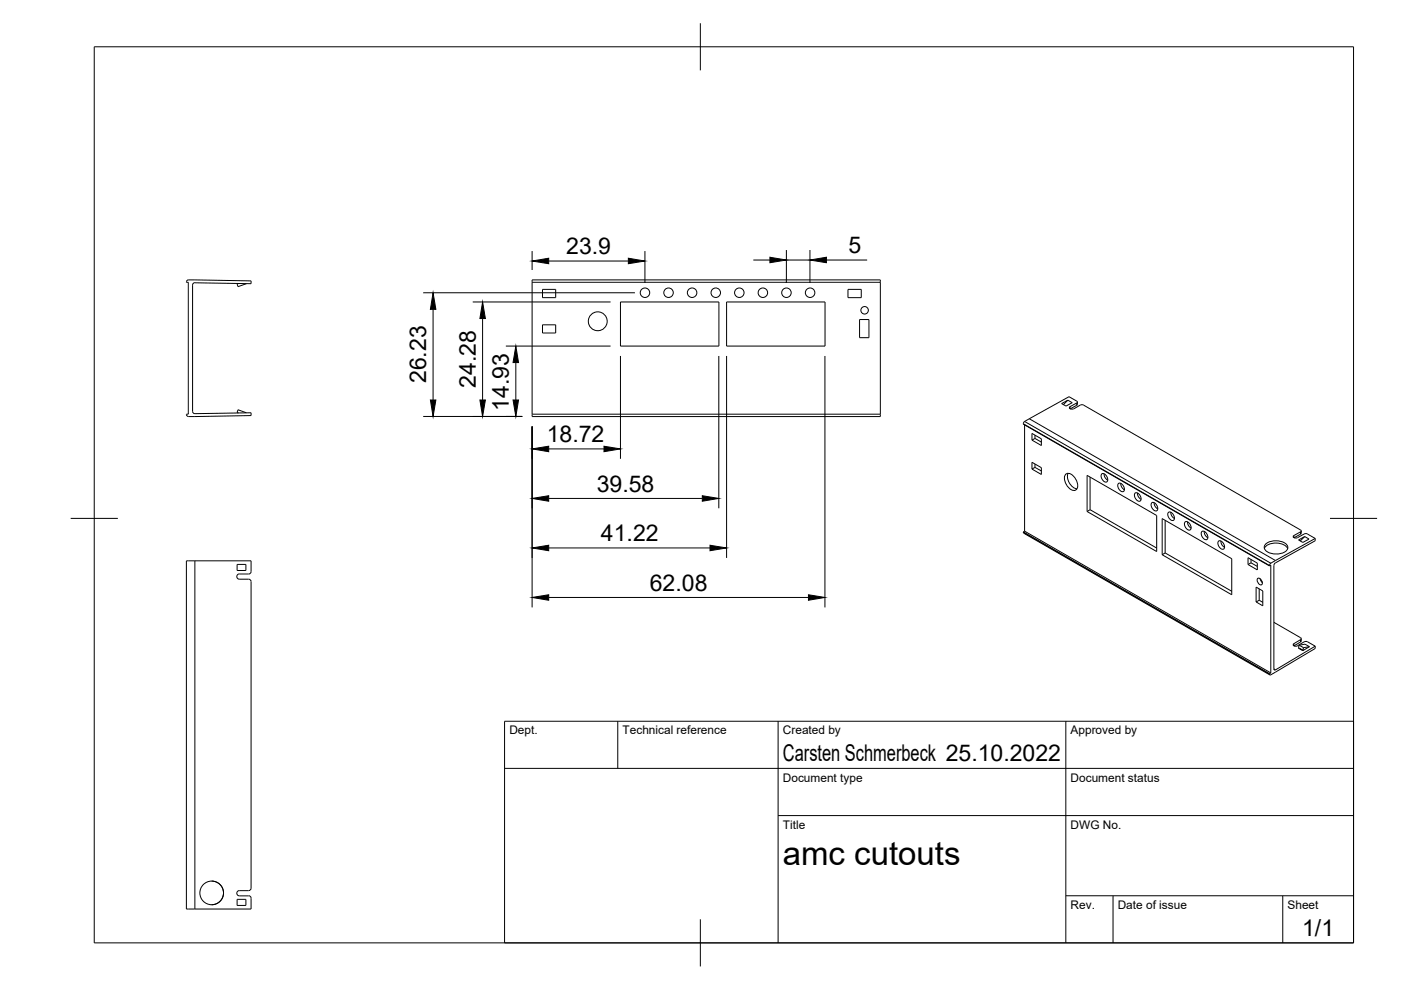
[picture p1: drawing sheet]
<svg xmlns="http://www.w3.org/2000/svg" width="297mm" height="210mm" viewBox="0 0 297 210" stroke-linecap="round" stroke-linejoin="round" font-family="sans-serif">
<!-- layer: Visible -->
<g fill="none" stroke="#000" stroke-width=".21">
<path d="M112.8 59.3h73.8v29h-73.8zM112.8 59.9h73.8M50.6 60.1l-.3 .1 .2 .6 1.7-.7M115 61.4h2.8v1.7h-2.8zM115 68.9h2.8v1.7h-2.8zM131.6 64h20.8v9.4h-20.8zM154.1 64h20.8v9.4h-20.8zM179.8 61.4h2.8v1.7h-2.8zM182.2 67.7h2v3.9h-2zM40.8 87.2l.2 .4 .3 .1 11.9-.2v.6l-11.9 .2h-1.4l-.3-.2-.1-.3h.4v-27.9h-.4l.1-.4 .3-.2h1.4l11.9 .3v.5l-11.9-.1-.4 .2-.1 27M52.2 87.5l-1.7-.6-.2 .6 .3 .1M112.8 87.8h73.8"/>
<path d="M217.2 90.1v22.5M217.2 89.3l-.2 .6 52.2 30.1M218.2 88.8l52.2 30M218.2 88.8l-1 .6M218.8 91.9l2 1.1v1.5l-2-1.2zM218.8 98l2 1.2v1.4l-2-1.1zM219.4 92.3v.7M219.4 98.4v.7M219.4 93l1.4 .7M219.4 99.1l1.4 .8M219.4 99.1l-.6 .4M219.4 93l-.6 .3"/>
<path d="M225.1 85.6l1.3-.7 .9 .5-1.3 .7zM226.4 84.9l-.9 .9M227.6 86.7h-.5h-.2l-.2-.3 1.6-1 .1-.2-1.7-1.1-8.5 4.7M228.4 85.7l-1.5 1M228.4 85.3v.4M229 85.9l-1.4 .8M229.1 85.9h.7M229.8 85.9l46.1 26.6-.2 .3-1.4 .8M41.3 118.9v73.8M50.3 119.7h1.8v1.3h-1.8zM217 112.8v.2l52.2 30.1M217 112.8l52.2 30"/>
<path d="M217.2 112.6l52.2 30.1M217.2 112.6l-.2 .2M225.9 100.6a1.62 1.62 0 0 1 2.2 1 1.63 1.63 0 0 1-.2 2.4 2.49 2.49 0 0 1-2-3.4zM226.5 100.4a2.68 2.68 0 0 0 1.9 3.2M230.5 100.8l14.7 8.5v7.6l-14.7-8.4zM231.1 108.1l14.1 8.1M231.1 101.2v6.9M231.1 108.1l-.6 .4M233.7 100.4a1.16 1.16 0 0 1 1 1.8 1.16 1.16 0 0 1-1-1.8zM234.1 100.5l.2 .7 .6 .6M237.2 102.5a1.16 1.16 0 0 1 1 1.7 1.16 1.16 0 0 1-1-1.7zM237.6 102.5l.2 .8 .6 .5"/>
<path d="M240.7 104.5a1.16 1.16 0 0 1 1 1.7 1.16 1.16 0 0 1-1-1.7zM241.2 104.5l.2 .8 .5 .6M244.3 106.6a1.16 1.16 0 0 1 1 1.7 1.16 1.16 0 0 1-1-1.7zM244.7 106.6l.2 .7 .6 .6M246.4 110l14.8 8.5v7.6l-14.8-8.5zM247 110.3v6.9M247 117.2l-.6 .4M247 117.2l14.2 8.2M247.8 108.6a1.16 1.16 0 0 1 1 1.7 1.16 1.16 0 0 1-1-1.7zM248.2 108.6l.2 .8 .6 .5M251.3 110.6a1.16 1.16 0 0 1 1 1.8 1.16 1.16 0 0 1-1-1.8zM251.8 110.6l.2 .8 .6 .6"/>
<path d="M254.9 112.6a1.16 1.16 0 0 1 1 1.8 1.16 1.16 0 0 1-1-1.8zM255.3 112.7l.2 .8 .6 .5M258.4 114.7a1.16 1.16 0 0 1 1 1.7 1.16 1.16 0 0 1-1-1.7zM258.8 114.7l.3 .8 .5 .5M264.6 118.3l2 1.1v1.4l-2-1.1zM265.2 118.6v.7M265.2 119.3l1.4 .8M265.2 119.3l-.6 .4M268.1 116.3a3.2 3.2 0 0 1 4.1-.8l.6 .5 .2 .3M268.4 115.3a3.5 3.5 0 0 1 4.6 .4 1.21 1.21 0 0 1-1.2 1.6 3.4 3.4 0 0 1-3.7-.9v-.7zM269.2 120l.2-.2v22.9M270.1 119.9v21.9"/>
<path d="M270.4 118.8l-1.1 .7-.1 .5M274.3 113.6l-.1 .2 .6 .3 1.7-.9 .5-.1 1.8 1.1M275.3 114.5l1.3-.7 .9 .5-1.3 .7zM275.9 112.6l-.1 .6-1.4 .8M276.6 113.8l-.9 .9M278.8 114.2v.5l-8.4 4.6-.3 .6M278.8 114.2l-8.4 4.6M266.3 124.5l1.4 .8v3.2l-1.4-.9zM266.7 122.6a.92 .92 0 0 1 .8 1.4 .92 .92 0 0 1-.8-1.4zM267 124.9v2.4M267 127.3l.7 .4M267 127.3l-.7 .3"/>
<path d="M267.2 122.7l.5 .8M270.1 131.9l5.6 3.3 .2 .3-.2 .1M274.3 136.5l-.1 .3a.7 .7 0 0 0 .9 .1l1.4-.8 .5-.1 1.8 1M275.4 137.4l.8 .6 .2-.2M275.4 136.8l1.3-.2 .9 .5M275.4 136.8l-.1 .5 .9 .6M275.4 136.8l1 .5M275.7 135.6l-1.4 .9M275.8 137.6l-.1 .1M275.9 135.4l-.1 .6-1.5 .9M276.4 137.3l-.2 .6M276.4 137.8l-.2 .1"/>
<path d="M277.6 137.1l-1.2 .7M277.6 137.1l-1.2 .2M278.8 137v.5l-9.4 5.6h-.2v-.3M278.8 137l-8.4 5h-.2l-.1-.2M269.4 142.7l-.2 .1M44.9 186.8a2.51 2.51 0 0 1 2.5 2.5 2.51 2.51 0 0 1-2.5 2.5M50.3 190.7h1.8v1.3h-1.8zM50.7 188.8h2M50.7 188.8a.56 .56 0 0 0-.5 .6 .56 .56 0 0 0 .5 .5l2.3 .1 .2 .4M52.7 188.8h.3l.2-.5v-65l-.2-.4-.3-.1h-2a.56 .56 0 0 1-.5-.6 .56 .56 0 0 1 .5-.5h2l.5-.2v-2.6h-13.7v73.8h13.7v-2.3"/>
<circle cx="126.7" cy="68.1" r="2"/>
<circle cx="136.7" cy="62.1" r="1.01"/>
<circle cx="141.7" cy="62.1" r="1.01"/>
<circle cx="146.7" cy="62.1" r="1.01"/>
<circle cx="151.8" cy="62.1" r="1.01"/>
<circle cx="156.7" cy="62.1" r="1.01"/>
<circle cx="161.7" cy="62.1" r="1.01"/>
<circle cx="166.7" cy="62.1" r="1.01"/>
<circle cx="171.8" cy="62.1" r="1.01"/>
<circle cx="183.3" cy="65.8" r=".79"/>
<circle cx="44.9" cy="189.3" r="2.51"/>
</g>
<!-- layer: Visible Narrow -->
<path d="M217 89.8l52.2 30.1M217.2 89.4l52.2 30M226.9 86.2v.5M228.3 85.4v.5M217 112.9l52.2 30M274.3 113.6v.4M275.7 112.8v.5M274.3 136.5v.4M275.7 135.6v.5M270.1 141.8l.3 .2" fill="none" stroke="#000" stroke-width=".21"/>
<!-- layer: BORDER -->
<path d="M20 9.9h267v190h-267zM148.5 4.9v10M15 109.9h10M282 109.9h10M148.5 194.9v10" fill="none" stroke="#000" stroke-width=".21"/>
<!-- layer: TITLEBLOCK -->
<path d="M107 152.9h180v47h-180zM131 152.9v10M165 152.9v47M226 152.9v47M107 162.9h180M165 172.9h122M226 189.9h61M236 189.9v10M272 189.9v10" fill="none" stroke="#000" stroke-width=".21"/>
<!-- layer: FD_Dimensions -->
<g fill="none" stroke="#000" stroke-width=".21">
<path d="M112.8 53.2v4M116.3 55.3h16.9M136.7 53.2v6.8M159.7 55.1h3.5M166.7 53v7M166.7 55.1h5M171.7 53v7M175.2 55.1h8.7M89.7 62.1h44.9M91.8 65.6v19.2M100.2 64h29.3M102.3 67.5v17.3"/>
<path d="M107.3 73.4h22.2M109.4 76.9v7.9M131.6 75.5v21.8M152.4 75.5v32.3M154.1 75.5v42.8M174.9 75.5v53.3M89.7 88.3h21M112.8 90.4v38.4M116.3 95.2h11.8M116.3 105.7h32.6M116.3 116.2h34.2M116.3 126.7h55.1"/>
</g>
<g fill="#000" stroke="#000" stroke-width=".21">
<path d="M112.8 55.3l3.5-.5v1.1zM133.2 54.8l3.5 .5-3.5 .6zM163.2 54.5l3.5 .6-3.5 .6zM171.7 55.1l3.5-.6v1.2zM91.8 62.1l.6 3.5h-1.2zM102.3 64l.6 3.5h-1.2zM109.4 73.4l.5 3.5h-1.1zM91.2 84.8h1.2l-.6 3.5zM101.7 84.8h1.2l-.6 3.5zM108.8 84.8h1.1l-.5 3.5zM112.8 95.2l3.5-.6v1.2zM128.1 94.6l3.5 .6-3.5 .6z"/>
<path d="M112.8 105.7l3.5-.6v1.2zM112.8 116.2l3.5-.6v1.2zM148.9 105.1l3.5 .6-3.5 .6zM150.5 115.6l3.6 .6-3.6 .6zM112.8 126.7l3.5-.6v1.2zM171.4 126.1l3.5 .6-3.5 .6z"/>
</g>
<text font-size="7" x="166" y="183.4">amc cutouts</text>
<g font-size="4.9">
<text x="120.1" y="53.9">23.9</text>
<text x="179.9" y="53.7">5</text>
<text x="90.4" y="81.3" transform="rotate(-90 90.4 81.3)">26.23</text>
<text x="100.9" y="82.2" transform="rotate(-90 100.9 82.2)">24.28</text>
<text x="107.9" y="87.1" transform="rotate(-90 107.9 87.1)">14.93</text>
<text x="115.9" y="93.7">18.72</text>
<text x="126.5" y="104.2">39.58</text>
<text x="127.4" y="114.8">41.22</text>
<text x="137.8" y="125.2">62.08</text>
<text x="166" y="161.4">Carsten Schmerbeck 25.10.2022</text>
<text x="276.1" y="198.6">1/1</text>
</g>
<g font-size="2.5">
<text x="108" y="155.7">Dept.</text>
<text x="132" y="155.7">Technical reference</text>
<text x="166" y="155.7">Created by</text>
<text x="227" y="155.7">Approved by</text>
<text x="166" y="165.7">Document type</text>
<text x="227" y="165.7">Document status</text>
<text x="166" y="175.7">Title</text>
<text x="227" y="175.7">DWG No.</text>
<text x="227" y="192.7">Rev.</text>
<text x="237" y="192.7">Date of issue</text>
<text x="273" y="192.7">Sheet</text>
</g>
</svg>
